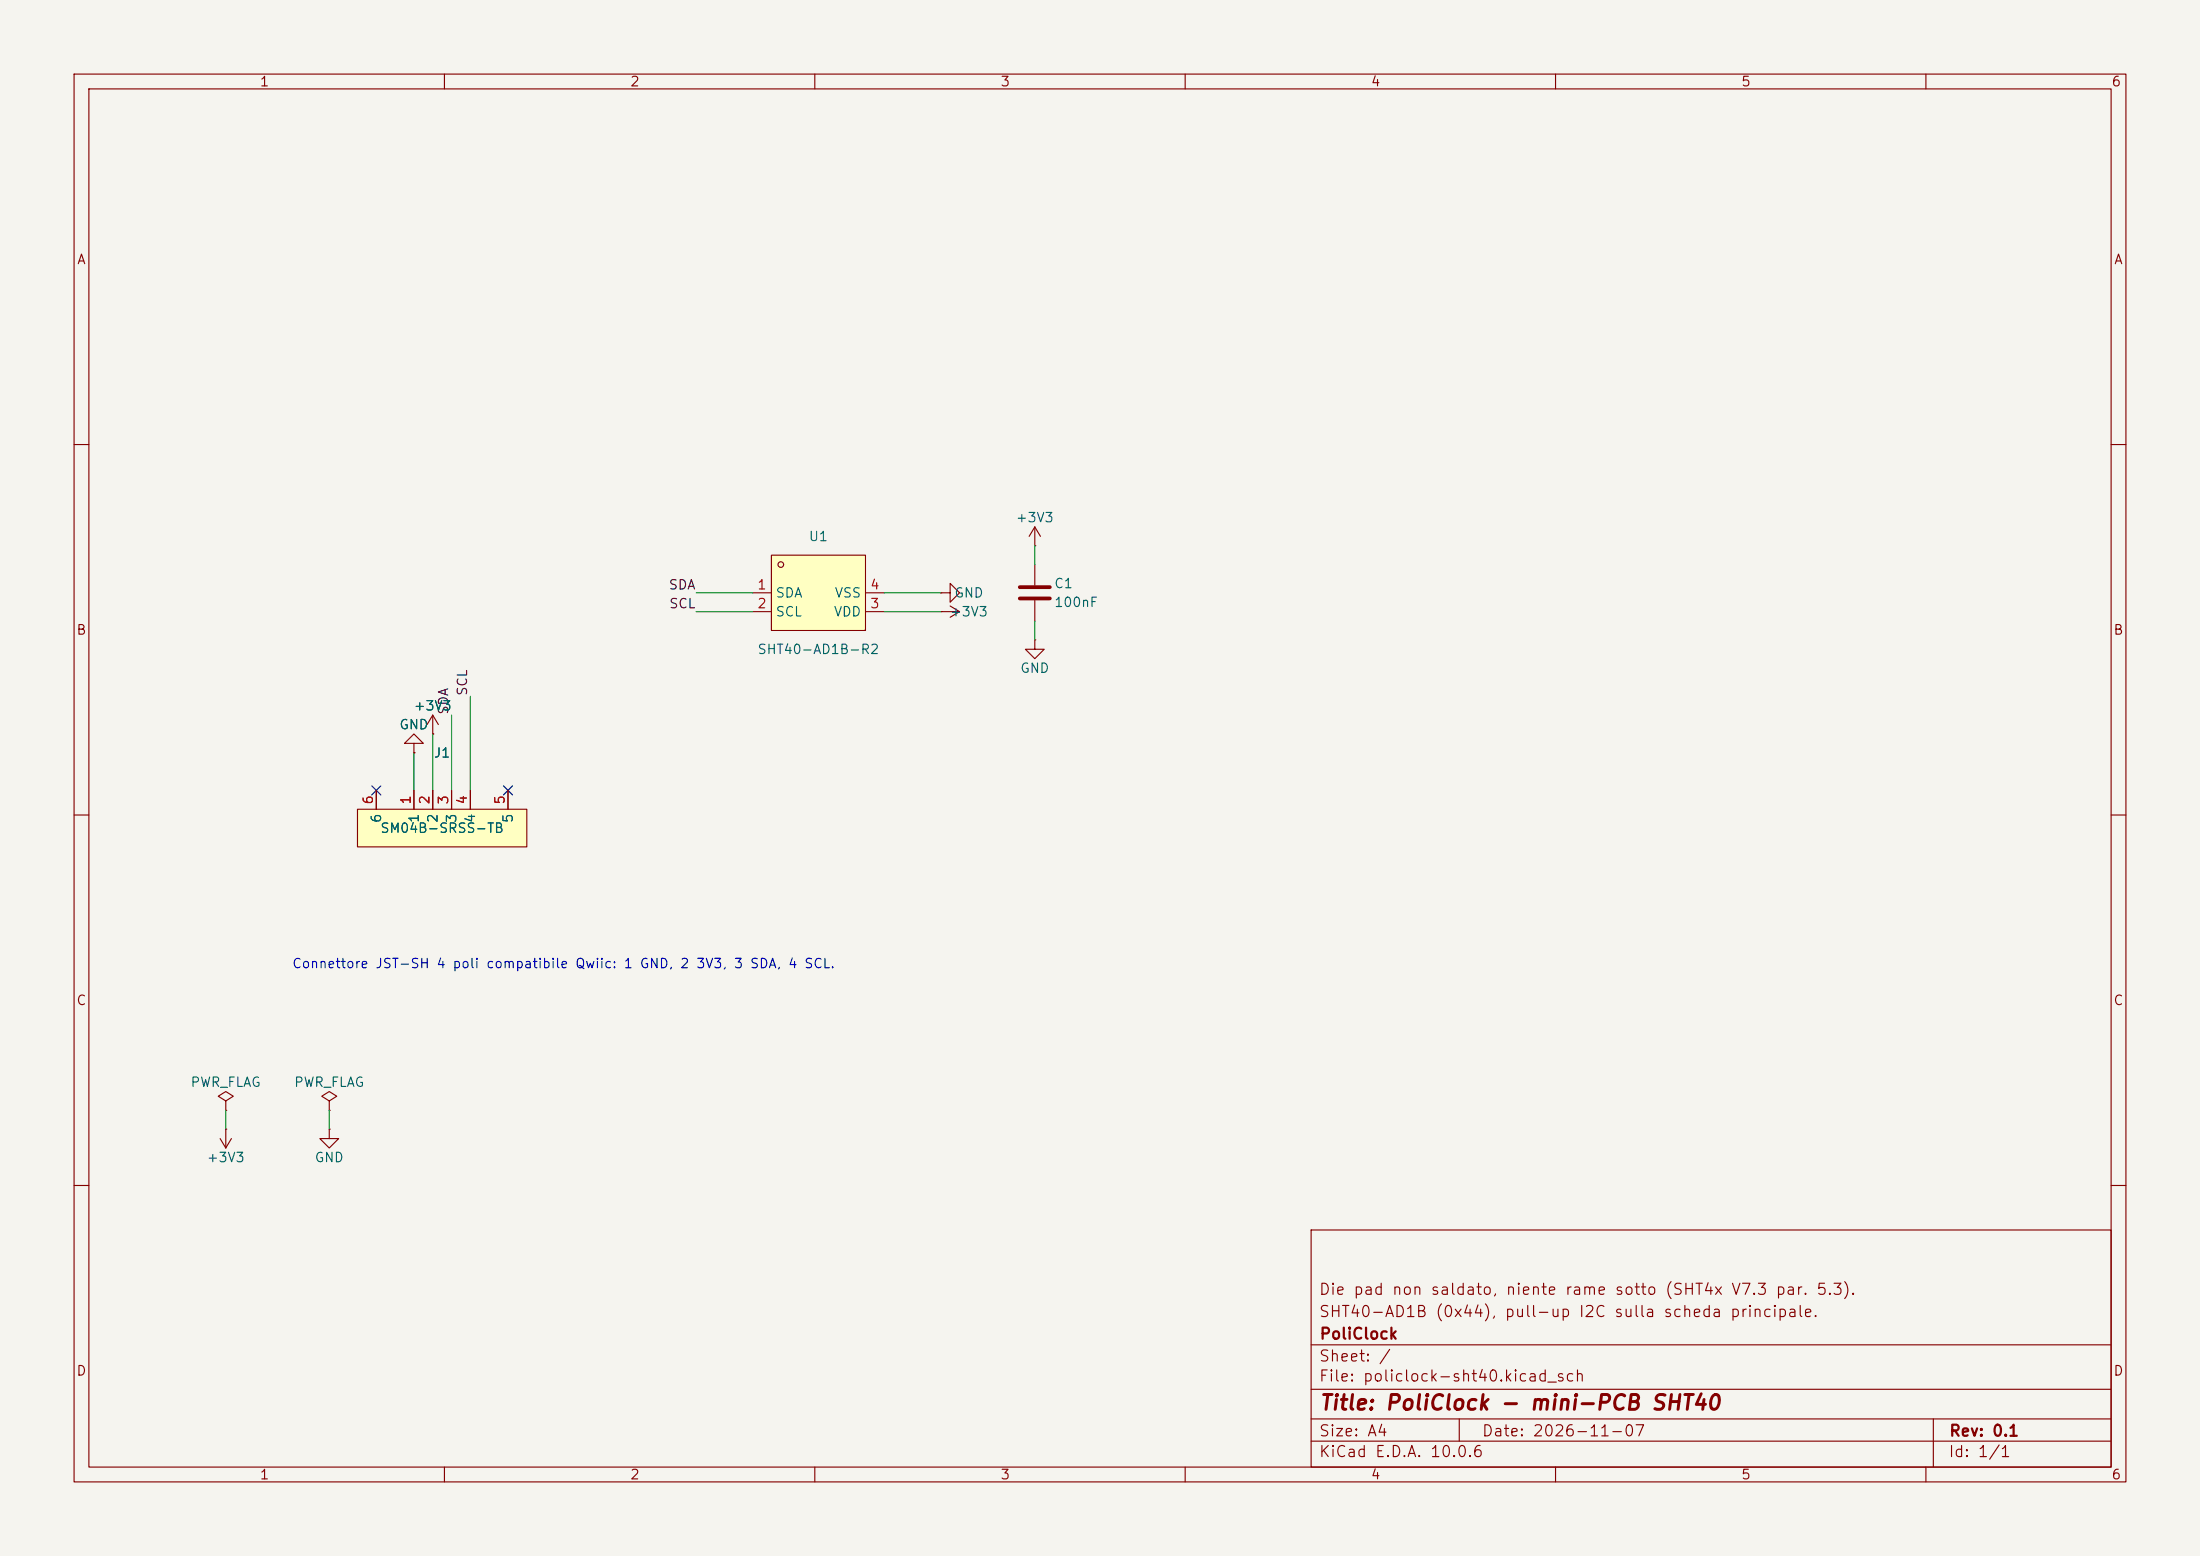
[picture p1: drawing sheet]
(kicad_sch
 (version 20250610)
 (generator "eeschema")
 (generator_version "10.0")
 (paper "A4")
 (title_block
  (title "PoliClock - mini-PCB SHT40")
  (date "2026-11-07")
  (rev "0.1")
  (company "PoliClock")
  (comment 1 "SHT40-AD1B (0x44), pull-up I2C sulla scheda principale.")
  (comment 2 "Die pad non saldato, niente rame sotto (SHT4x V7.3 par. 5.3)."))
 (lib_symbols
  (symbol "PoliClock:SHT40-AD1B-R2" (exclude_from_sim no) (in_bom yes) (on_board yes)
   (in_pos_files yes)
   (duplicate_pin_numbers_are_jumpers no)
   (property "Reference" "U" (at 0 7.62 0) (show_name no) (do_not_autoplace no) (effects (font (size 1.27 1.27))))
   (property "Value" "SHT40-AD1B-R2" (at 0 -7.62 0) (show_name no) (do_not_autoplace no) (effects (font (size 1.27 1.27))))
   (property "Footprint" "PoliClock:SHT4x_DFN-4_1.5x1.5mm_P0.8mm_NoDiePad" (at 0 -10.16 0) (show_name no) (do_not_autoplace no) (hide yes) (effects (font (size 1.27 1.27))))
   (property "Datasheet" "https://sensirion.com/media/documents/33FD6951/6A7C10A0/HT_DS_Datasheet_SHT4x_V7.3.pdf" (at 0 -12.7 0) (show_name no) (do_not_autoplace no) (hide yes) (effects (font (size 1.27 1.27))))
   (property "Description" "" (at 0 0 0) (show_name no) (do_not_autoplace no) (hide yes) (effects (font (size 1.27 1.27))))
   (property "Manufacturer" "Sensirion(瑞士盛思锐)" (at 0 -15.24 0) (show_name no) (do_not_autoplace no) (hide yes) (effects (font (size 1.27 1.27))))
   (property "MPN" "SHT40-AD1B-R2" (at 0 -17.78 0) (show_name no) (do_not_autoplace no) (hide yes) (effects (font (size 1.27 1.27))))
   (property "LCSC" "C2909890" (at 0 -20.32 0) (show_name no) (do_not_autoplace no) (hide yes) (effects (font (size 1.27 1.27))))
   (symbol "SHT40-AD1B-R2_0_1"
    (rectangle (start -6.35 5.08) (end 6.35 -5.08) (stroke (width 0) (type default)) (fill (type background)))
    (circle (center -5.08 3.81) (radius 0.38) (stroke (width 0) (type default)) (fill (type none)))
    (pin bidirectional line (at -8.89 0 0) (length 2.54) (name "SDA" (effects (font (size 1.27 1.27)))) (number "1" (effects (font (size 1.27 1.27)))))
    (pin input line (at -8.89 -2.54 0) (length 2.54) (name "SCL" (effects (font (size 1.27 1.27)))) (number "2" (effects (font (size 1.27 1.27)))))
    (pin power_in line (at 8.89 -2.54 180) (length 2.54) (name "VDD" (effects (font (size 1.27 1.27)))) (number "3" (effects (font (size 1.27 1.27)))))
    (pin power_in line (at 8.89 0 180) (length 2.54) (name "VSS" (effects (font (size 1.27 1.27)))) (number "4" (effects (font (size 1.27 1.27))))))
   (embedded_fonts no))
  (symbol "power:+3V3"
   (power global)
   (pin_numbers (hide yes))
   (pin_names
    (offset 0) (hide yes)) (exclude_from_sim no) (in_bom yes) (on_board yes)
   (in_pos_files yes)
   (duplicate_pin_numbers_are_jumpers no)
   (property "Reference" "#PWR" (at 0 -3.81 0) (show_name no) (do_not_autoplace no) (hide yes) (effects (font (size 1.27 1.27))))
   (property "Value" "+3V3" (at 0 3.556 0) (show_name no) (do_not_autoplace no) (effects (font (size 1.27 1.27))))
   (property "Footprint" "" (at 0 0 0) (show_name no) (do_not_autoplace no) (hide yes) (effects (font (size 1.27 1.27))))
   (property "Datasheet" "" (at 0 0 0) (show_name no) (do_not_autoplace no) (hide yes) (effects (font (size 1.27 1.27))))
   (property "Description" "Power symbol creates a global label with name \"+3V3\"" (at 0 0 0) (show_name no) (do_not_autoplace no) (hide yes) (effects (font (size 1.27 1.27))))
   (symbol "+3V3_0_1"
    (polyline (pts (xy -0.762 1.27) (xy 0 2.54)) (stroke (width 0) (type default)) (fill (type none)))
    (polyline (pts (xy 0 2.54) (xy 0.762 1.27)) (stroke (width 0) (type default)) (fill (type none)))
    (polyline (pts (xy 0 0) (xy 0 2.54)) (stroke (width 0) (type default)) (fill (type none))))
   (symbol "+3V3_1_1"
    (pin power_in line (at 0 0 90) (length 0) (name "" (effects (font (size 1.27 1.27)))) (number "1" (effects (font (size 1.27 1.27))))))
   (embedded_fonts no))
  (symbol "power:GND"
   (power global)
   (pin_numbers (hide yes))
   (pin_names
    (offset 0) (hide yes)) (exclude_from_sim no) (in_bom yes) (on_board yes)
   (in_pos_files yes)
   (duplicate_pin_numbers_are_jumpers no)
   (property "Reference" "#PWR" (at 0 -6.35 0) (show_name no) (do_not_autoplace no) (hide yes) (effects (font (size 1.27 1.27))))
   (property "Value" "GND" (at 0 -3.81 0) (show_name no) (do_not_autoplace no) (effects (font (size 1.27 1.27))))
   (property "Footprint" "" (at 0 0 0) (show_name no) (do_not_autoplace no) (hide yes) (effects (font (size 1.27 1.27))))
   (property "Datasheet" "" (at 0 0 0) (show_name no) (do_not_autoplace no) (hide yes) (effects (font (size 1.27 1.27))))
   (property "Description" "Power symbol creates a global label with name \"GND\" , ground" (at 0 0 0) (show_name no) (do_not_autoplace no) (hide yes) (effects (font (size 1.27 1.27))))
   (symbol "GND_0_1"
    (polyline (pts (xy 0 0) (xy 0 -1.27) (xy 1.27 -1.27) (xy 0 -2.54) (xy -1.27 -1.27) (xy 0 -1.27)) (stroke (width 0) (type default)) (fill (type none))))
   (symbol "GND_1_1"
    (pin power_in line (at 0 0 270) (length 0) (name "" (effects (font (size 1.27 1.27)))) (number "1" (effects (font (size 1.27 1.27))))))
   (embedded_fonts no))
  (symbol "Device:C"
   (pin_numbers (hide yes))
   (pin_names
    (offset 0.254)) (exclude_from_sim no) (in_bom yes) (on_board yes)
   (in_pos_files yes)
   (duplicate_pin_numbers_are_jumpers no)
   (property "Reference" "C" (at 0.635 2.54 0) (show_name no) (do_not_autoplace no) (effects (font (size 1.27 1.27)) (justify left)))
   (property "Value" "C" (at 0.635 -2.54 0) (show_name no) (do_not_autoplace no) (effects (font (size 1.27 1.27)) (justify left)))
   (property "Footprint" "" (at 0.9652 -3.81 0) (show_name no) (do_not_autoplace no) (hide yes) (effects (font (size 1.27 1.27))))
   (property "Datasheet" "" (at 0 0 0) (show_name no) (do_not_autoplace no) (hide yes) (effects (font (size 1.27 1.27))))
   (property "Description" "Unpolarized capacitor" (at 0 0 0) (show_name no) (do_not_autoplace no) (hide yes) (effects (font (size 1.27 1.27))))
   (symbol "C_0_1"
    (polyline (pts (xy -2.032 0.762) (xy 2.032 0.762)) (stroke (width 0.508) (type default)) (fill (type none)))
    (polyline (pts (xy -2.032 -0.762) (xy 2.032 -0.762)) (stroke (width 0.508) (type default)) (fill (type none))))
   (symbol "C_1_1"
    (pin passive line (at 0 3.81 270) (length 2.794) (name "" (effects (font (size 1.27 1.27)))) (number "1" (effects (font (size 1.27 1.27)))))
    (pin passive line (at 0 -3.81 90) (length 2.794) (name "" (effects (font (size 1.27 1.27)))) (number "2" (effects (font (size 1.27 1.27))))))
   (embedded_fonts no))
  (symbol "PoliClock:SM04B-SRSS-TB" (exclude_from_sim no) (in_bom yes) (on_board yes)
   (in_pos_files yes)
   (duplicate_pin_numbers_are_jumpers no)
   (property "Reference" "J" (at 0 8.89 0) (show_name no) (do_not_autoplace no) (effects (font (size 1.27 1.27))))
   (property "Value" "SM04B-SRSS-TB" (at 0 -1.27 0) (show_name no) (do_not_autoplace no) (effects (font (size 1.27 1.27))))
   (property "Footprint" "PoliClock:CONN-SMD_4P-P1.00_SM04B-SRSS-TB-LF-SN" (at 0 -3.81 0) (show_name no) (do_not_autoplace no) (hide yes) (effects (font (size 1.27 1.27))))
   (property "Datasheet" "https://lcsc.com/product-detail/Others_JST-Sales-America__JST-Sales-America-SM04B-SRSS-TB-LF-SN_C160404.html" (at 0 -6.35 0) (show_name no) (do_not_autoplace no) (hide yes) (effects (font (size 1.27 1.27))))
   (property "Description" "" (at 0 0 0) (show_name no) (do_not_autoplace no) (hide yes) (effects (font (size 1.27 1.27))))
   (property "Manufacturer" "JST" (at 0 -8.89 0) (show_name no) (do_not_autoplace no) (hide yes) (effects (font (size 1.27 1.27))))
   (property "MPN" "SM04B-SRSS-TB(LF)(SN)" (at 0 -11.43 0) (show_name no) (do_not_autoplace no) (hide yes) (effects (font (size 1.27 1.27))))
   (property "LCSC" "C160404" (at 0 -13.97 0) (show_name no) (do_not_autoplace no) (hide yes) (effects (font (size 1.27 1.27))))
   (symbol "SM04B-SRSS-TB_0_1"
    (rectangle (start -11.43 1.27) (end 11.43 -3.81) (stroke (width 0) (type default)) (fill (type background)))
    (pin passive line (at -3.81 3.81 270) (length 2.54) (name "1" (effects (font (size 1.27 1.27)))) (number "1" (effects (font (size 1.27 1.27)))))
    (pin passive line (at -1.27 3.81 270) (length 2.54) (name "2" (effects (font (size 1.27 1.27)))) (number "2" (effects (font (size 1.27 1.27)))))
    (pin passive line (at 1.27 3.81 270) (length 2.54) (name "3" (effects (font (size 1.27 1.27)))) (number "3" (effects (font (size 1.27 1.27)))))
    (pin passive line (at 3.81 3.81 270) (length 2.54) (name "4" (effects (font (size 1.27 1.27)))) (number "4" (effects (font (size 1.27 1.27)))))
    (pin passive line (at 8.89 3.81 270) (length 2.54) (name "5" (effects (font (size 1.27 1.27)))) (number "5" (effects (font (size 1.27 1.27)))))
    (pin passive line (at -8.89 3.81 270) (length 2.54) (name "6" (effects (font (size 1.27 1.27)))) (number "6" (effects (font (size 1.27 1.27))))))
   (embedded_fonts no))
  (symbol "power:PWR_FLAG"
   (power global)
   (pin_numbers (hide yes))
   (pin_names
    (offset 0) (hide yes)) (exclude_from_sim no) (in_bom yes) (on_board yes)
   (in_pos_files yes)
   (duplicate_pin_numbers_are_jumpers no)
   (property "Reference" "#FLG" (at 0 1.905 0) (show_name no) (do_not_autoplace no) (hide yes) (effects (font (size 1.27 1.27))))
   (property "Value" "PWR_FLAG" (at 0 3.81 0) (show_name no) (do_not_autoplace no) (effects (font (size 1.27 1.27))))
   (property "Footprint" "" (at 0 0 0) (show_name no) (do_not_autoplace no) (hide yes) (effects (font (size 1.27 1.27))))
   (property "Datasheet" "" (at 0 0 0) (show_name no) (do_not_autoplace no) (hide yes) (effects (font (size 1.27 1.27))))
   (property "Description" "Special symbol for telling ERC where power comes from" (at 0 0 0) (show_name no) (do_not_autoplace no) (hide yes) (effects (font (size 1.27 1.27))))
   (symbol "PWR_FLAG_0_0"
    (pin power_out line (at 0 0 90) (length 0) (name "" (effects (font (size 1.27 1.27)))) (number "1" (effects (font (size 1.27 1.27))))))
   (symbol "PWR_FLAG_0_1"
    (polyline (pts (xy 0 0) (xy 0 1.27) (xy -1.016 1.905) (xy 0 2.54) (xy 1.016 1.905) (xy 0 1.27)) (stroke (width 0) (type default)) (fill (type none))))
   (embedded_fonts no)))
 (symbol
  (lib_id "PoliClock:SHT40-AD1B-R2")
  (at 110.49 80.01 0)
  (unit 1)
  (exclude_from_sim no)
  (in_bom yes)
  (on_board yes)
  (dnp no)
  (property "Reference" "U1" (at 110.49 72.39 0) (effects (font (size 1.27 1.27))))
  (property "Value" "SHT40-AD1B-R2" (at 110.49 87.63 0) (effects (font (size 1.27 1.27))))
  (property "Footprint" "PoliClock:SHT4x_DFN-4_1.5x1.5mm_P0.8mm_NoDiePad" (at 110.49 90.17 0) (effects (font (size 1.27 1.27)) (hide yes)))
  (property "Datasheet" "https://sensirion.com/media/documents/33FD6951/6A7C10A0/HT_DS_Datasheet_SHT4x_V7.3.pdf" (at 110.49 92.71 0) (effects (font (size 1.27 1.27)) (hide yes)))
  (property "Description" "" (at 110.49 80.01 0) (effects (font (size 1.27 1.27)) (hide yes)))
  (property "LCSC" "C2909890" (at 110.49 100.33 0) (effects (font (size 1.27 1.27)) (hide yes)))
  (pin "1")
  (pin "2")
  (pin "3")
  (pin "4"))
 (wire
  (pts (xy 101.6 80.01) (xy 93.98 80.01))
  (stroke (width 0) (type default)))
 (label "SDA"
  (at 93.98 80.01 180)
  (effects (font (size 1.27 1.27)) (justify right bottom)))
 (wire
  (pts (xy 101.6 82.55) (xy 93.98 82.55))
  (stroke (width 0) (type default)))
 (label "SCL"
  (at 93.98 82.55 180)
  (effects (font (size 1.27 1.27)) (justify right bottom)))
 (wire
  (pts (xy 119.38 82.55) (xy 127 82.55))
  (stroke (width 0) (type default)))
 (symbol
  (lib_id "power:+3V3")
  (at 127 82.55 270)
  (unit 1)
  (exclude_from_sim no)
  (in_bom yes)
  (on_board yes)
  (dnp no)
  (property "Reference" "#PWR001" (at 123.19 82.55 90) (effects (font (size 1.27 1.27)) (hide yes)))
  (property "Value" "+3V3" (at 130.81 82.55 90) (effects (font (size 1.27 1.27))))
  (property "Footprint" "" (at 127 82.55 90) (effects (font (size 1.27 1.27)) (hide yes)))
  (property "Datasheet" "" (at 127 82.55 90) (effects (font (size 1.27 1.27)) (hide yes)))
  (property "Description" "Power symbol creates a global label with name \"+3V3\"" (at 127 82.55 90) (effects (font (size 1.27 1.27)) (hide yes)))
  (pin "1"))
 (wire
  (pts (xy 119.38 80.01) (xy 127 80.01))
  (stroke (width 0) (type default)))
 (symbol
  (lib_id "power:GND")
  (at 127 80.01 90)
  (unit 1)
  (exclude_from_sim no)
  (in_bom yes)
  (on_board yes)
  (dnp no)
  (property "Reference" "#PWR002" (at 133.35 80.01 90) (effects (font (size 1.27 1.27)) (hide yes)))
  (property "Value" "GND" (at 130.81 80.01 90) (effects (font (size 1.27 1.27))))
  (property "Footprint" "" (at 127 80.01 90) (effects (font (size 1.27 1.27)) (hide yes)))
  (property "Datasheet" "" (at 127 80.01 90) (effects (font (size 1.27 1.27)) (hide yes)))
  (property "Description" "Power symbol creates a global label with name \"GND\" , ground" (at 127 80.01 90) (effects (font (size 1.27 1.27)) (hide yes)))
  (pin "1"))
 (symbol
  (lib_id "Device:C")
  (at 139.7 80.01 0)
  (unit 1)
  (exclude_from_sim no)
  (in_bom yes)
  (on_board yes)
  (dnp no)
  (property "Reference" "C1" (at 142.24 78.74 0) (effects (font (size 1.27 1.27)) (justify left)))
  (property "Value" "100nF" (at 142.24 81.28 0) (effects (font (size 1.27 1.27)) (justify left)))
  (property "Footprint" "Capacitor_SMD:C_0603_1608Metric" (at 140.97 83.82 0) (effects (font (size 1.27 1.27)) (hide yes)))
  (property "Datasheet" "" (at 139.7 80.01 0) (effects (font (size 1.27 1.27)) (hide yes)))
  (property "Description" "Unpolarized capacitor" (at 139.7 80.01 0) (effects (font (size 1.27 1.27)) (hide yes)))
  (property "LCSC" "C14663" (at 139.7 80.01 0) (effects (font (size 1.27 1.27)) (hide yes)))
  (pin "1")
  (pin "2"))
 (wire
  (pts (xy 139.7 76.2) (xy 139.7 73.66))
  (stroke (width 0) (type default)))
 (symbol
  (lib_id "power:+3V3")
  (at 139.7 73.66 0)
  (unit 1)
  (exclude_from_sim no)
  (in_bom yes)
  (on_board yes)
  (dnp no)
  (property "Reference" "#PWR003" (at 139.7 77.47 0) (effects (font (size 1.27 1.27)) (hide yes)))
  (property "Value" "+3V3" (at 139.7 69.85 0) (effects (font (size 1.27 1.27))))
  (property "Footprint" "" (at 139.7 73.66 0) (effects (font (size 1.27 1.27)) (hide yes)))
  (property "Datasheet" "" (at 139.7 73.66 0) (effects (font (size 1.27 1.27)) (hide yes)))
  (property "Description" "Power symbol creates a global label with name \"+3V3\"" (at 139.7 73.66 0) (effects (font (size 1.27 1.27)) (hide yes)))
  (pin "1"))
 (wire
  (pts (xy 139.7 83.82) (xy 139.7 86.36))
  (stroke (width 0) (type default)))
 (symbol
  (lib_id "power:GND")
  (at 139.7 86.36 0)
  (unit 1)
  (exclude_from_sim no)
  (in_bom yes)
  (on_board yes)
  (dnp no)
  (property "Reference" "#PWR004" (at 139.7 92.71 0) (effects (font (size 1.27 1.27)) (hide yes)))
  (property "Value" "GND" (at 139.7 90.17 0) (effects (font (size 1.27 1.27))))
  (property "Footprint" "" (at 139.7 86.36 0) (effects (font (size 1.27 1.27)) (hide yes)))
  (property "Datasheet" "" (at 139.7 86.36 0) (effects (font (size 1.27 1.27)) (hide yes)))
  (property "Description" "Power symbol creates a global label with name \"GND\" , ground" (at 139.7 86.36 0) (effects (font (size 1.27 1.27)) (hide yes)))
  (pin "1"))
 (symbol
  (lib_id "PoliClock:SM04B-SRSS-TB")
  (at 59.69 110.49 0)
  (unit 1)
  (exclude_from_sim no)
  (in_bom yes)
  (on_board yes)
  (dnp no)
  (property "Reference" "J1" (at 59.69 101.6 0) (effects (font (size 1.27 1.27))))
  (property "Value" "SM04B-SRSS-TB" (at 59.69 111.76 0) (effects (font (size 1.27 1.27))))
  (property "Footprint" "PoliClock:CONN-SMD_4P-P1.00_SM04B-SRSS-TB-LF-SN" (at 59.69 114.3 0) (effects (font (size 1.27 1.27)) (hide yes)))
  (property "Datasheet" "https://www.lcsc.com/datasheet/C160404.pdf" (at 59.69 116.84 0) (effects (font (size 1.27 1.27)) (hide yes)))
  (property "Description" "Qwiic verso scheda principale J3" (at 59.69 110.49 0) (effects (font (size 1.27 1.27)) (hide yes)))
  (property "LCSC" "C160404" (at 59.69 124.46 0) (effects (font (size 1.27 1.27)) (hide yes)))
  (pin "1")
  (pin "2")
  (pin "3")
  (pin "4")
  (pin "5")
  (pin "6"))
 (wire
  (pts (xy 55.88 106.68) (xy 55.88 101.6))
  (stroke (width 0) (type default)))
 (symbol
  (lib_id "power:GND")
  (at 55.88 101.6 180)
  (unit 1)
  (exclude_from_sim no)
  (in_bom yes)
  (on_board yes)
  (dnp no)
  (property "Reference" "#PWR005" (at 55.88 95.25 0) (effects (font (size 1.27 1.27)) (hide yes)))
  (property "Value" "GND" (at 55.88 97.79 0) (effects (font (size 1.27 1.27))))
  (property "Footprint" "" (at 55.88 101.6 0) (effects (font (size 1.27 1.27)) (hide yes)))
  (property "Datasheet" "" (at 55.88 101.6 0) (effects (font (size 1.27 1.27)) (hide yes)))
  (property "Description" "Power symbol creates a global label with name \"GND\" , ground" (at 55.88 101.6 0) (effects (font (size 1.27 1.27)) (hide yes)))
  (pin "1"))
 (wire
  (pts (xy 58.42 106.68) (xy 58.42 99.06))
  (stroke (width 0) (type default)))
 (symbol
  (lib_id "power:+3V3")
  (at 58.42 99.06 0)
  (unit 1)
  (exclude_from_sim no)
  (in_bom yes)
  (on_board yes)
  (dnp no)
  (property "Reference" "#PWR006" (at 58.42 102.87 0) (effects (font (size 1.27 1.27)) (hide yes)))
  (property "Value" "+3V3" (at 58.42 95.25 0) (effects (font (size 1.27 1.27))))
  (property "Footprint" "" (at 58.42 99.06 0) (effects (font (size 1.27 1.27)) (hide yes)))
  (property "Datasheet" "" (at 58.42 99.06 0) (effects (font (size 1.27 1.27)) (hide yes)))
  (property "Description" "Power symbol creates a global label with name \"+3V3\"" (at 58.42 99.06 0) (effects (font (size 1.27 1.27)) (hide yes)))
  (pin "1"))
 (wire
  (pts (xy 60.96 106.68) (xy 60.96 96.52))
  (stroke (width 0) (type default)))
 (label "SDA"
  (at 60.96 96.52 90)
  (effects (font (size 1.27 1.27)) (justify left bottom)))
 (wire
  (pts (xy 63.5 106.68) (xy 63.5 93.98))
  (stroke (width 0) (type default)))
 (label "SCL"
  (at 63.5 93.98 90)
  (effects (font (size 1.27 1.27)) (justify left bottom)))
 (no_connect
  (at 68.58 106.68))
 (no_connect
  (at 50.8 106.68))
 (symbol
  (lib_id "power:PWR_FLAG")
  (at 30.48 149.86 0)
  (unit 1)
  (exclude_from_sim no)
  (in_bom yes)
  (on_board yes)
  (dnp no)
  (property "Reference" "#FLG007" (at 30.48 148.59 0) (effects (font (size 1.27 1.27)) (hide yes)))
  (property "Value" "PWR_FLAG" (at 30.48 146.05 0) (effects (font (size 1.27 1.27))))
  (property "Footprint" "" (at 30.48 149.86 0) (effects (font (size 1.27 1.27)) (hide yes)))
  (property "Datasheet" "" (at 30.48 149.86 0) (effects (font (size 1.27 1.27)) (hide yes)))
  (property "Description" "Special symbol for telling ERC where power comes from" (at 30.48 149.86 0) (effects (font (size 1.27 1.27)) (hide yes)))
  (pin "1"))
 (wire
  (pts (xy 30.48 149.86) (xy 30.48 152.4))
  (stroke (width 0) (type default)))
 (symbol
  (lib_id "power:+3V3")
  (at 30.48 152.4 180)
  (unit 1)
  (exclude_from_sim no)
  (in_bom yes)
  (on_board yes)
  (dnp no)
  (property "Reference" "#PWR008" (at 30.48 148.59 0) (effects (font (size 1.27 1.27)) (hide yes)))
  (property "Value" "+3V3" (at 30.48 156.21 0) (effects (font (size 1.27 1.27))))
  (property "Footprint" "" (at 30.48 152.4 0) (effects (font (size 1.27 1.27)) (hide yes)))
  (property "Datasheet" "" (at 30.48 152.4 0) (effects (font (size 1.27 1.27)) (hide yes)))
  (property "Description" "Power symbol creates a global label with name \"+3V3\"" (at 30.48 152.4 0) (effects (font (size 1.27 1.27)) (hide yes)))
  (pin "1"))
 (symbol
  (lib_id "power:PWR_FLAG")
  (at 44.45 149.86 0)
  (unit 1)
  (exclude_from_sim no)
  (in_bom yes)
  (on_board yes)
  (dnp no)
  (property "Reference" "#FLG009" (at 44.45 148.59 0) (effects (font (size 1.27 1.27)) (hide yes)))
  (property "Value" "PWR_FLAG" (at 44.45 146.05 0) (effects (font (size 1.27 1.27))))
  (property "Footprint" "" (at 44.45 149.86 0) (effects (font (size 1.27 1.27)) (hide yes)))
  (property "Datasheet" "" (at 44.45 149.86 0) (effects (font (size 1.27 1.27)) (hide yes)))
  (property "Description" "Special symbol for telling ERC where power comes from" (at 44.45 149.86 0) (effects (font (size 1.27 1.27)) (hide yes)))
  (pin "1"))
 (wire
  (pts (xy 44.45 149.86) (xy 44.45 152.4))
  (stroke (width 0) (type default)))
 (symbol
  (lib_id "power:GND")
  (at 44.45 152.4 0)
  (unit 1)
  (exclude_from_sim no)
  (in_bom yes)
  (on_board yes)
  (dnp no)
  (property "Reference" "#PWR010" (at 44.45 158.75 0) (effects (font (size 1.27 1.27)) (hide yes)))
  (property "Value" "GND" (at 44.45 156.21 0) (effects (font (size 1.27 1.27))))
  (property "Footprint" "" (at 44.45 152.4 0) (effects (font (size 1.27 1.27)) (hide yes)))
  (property "Datasheet" "" (at 44.45 152.4 0) (effects (font (size 1.27 1.27)) (hide yes)))
  (property "Description" "Power symbol creates a global label with name \"GND\" , ground" (at 44.45 152.4 0) (effects (font (size 1.27 1.27)) (hide yes)))
  (pin "1"))
 (text "Connettore JST-SH 4 poli compatibile Qwiic: 1 GND, 2 3V3, 3 SDA, 4 SCL."
  (exclude_from_sim no)
  (at 39.37 129.54 0)
  (effects (font (size 1.27 1.27)) (justify left top)))
 (sheet_instances
  (path ""
   (page "1")))
 (embedded_fonts no))
